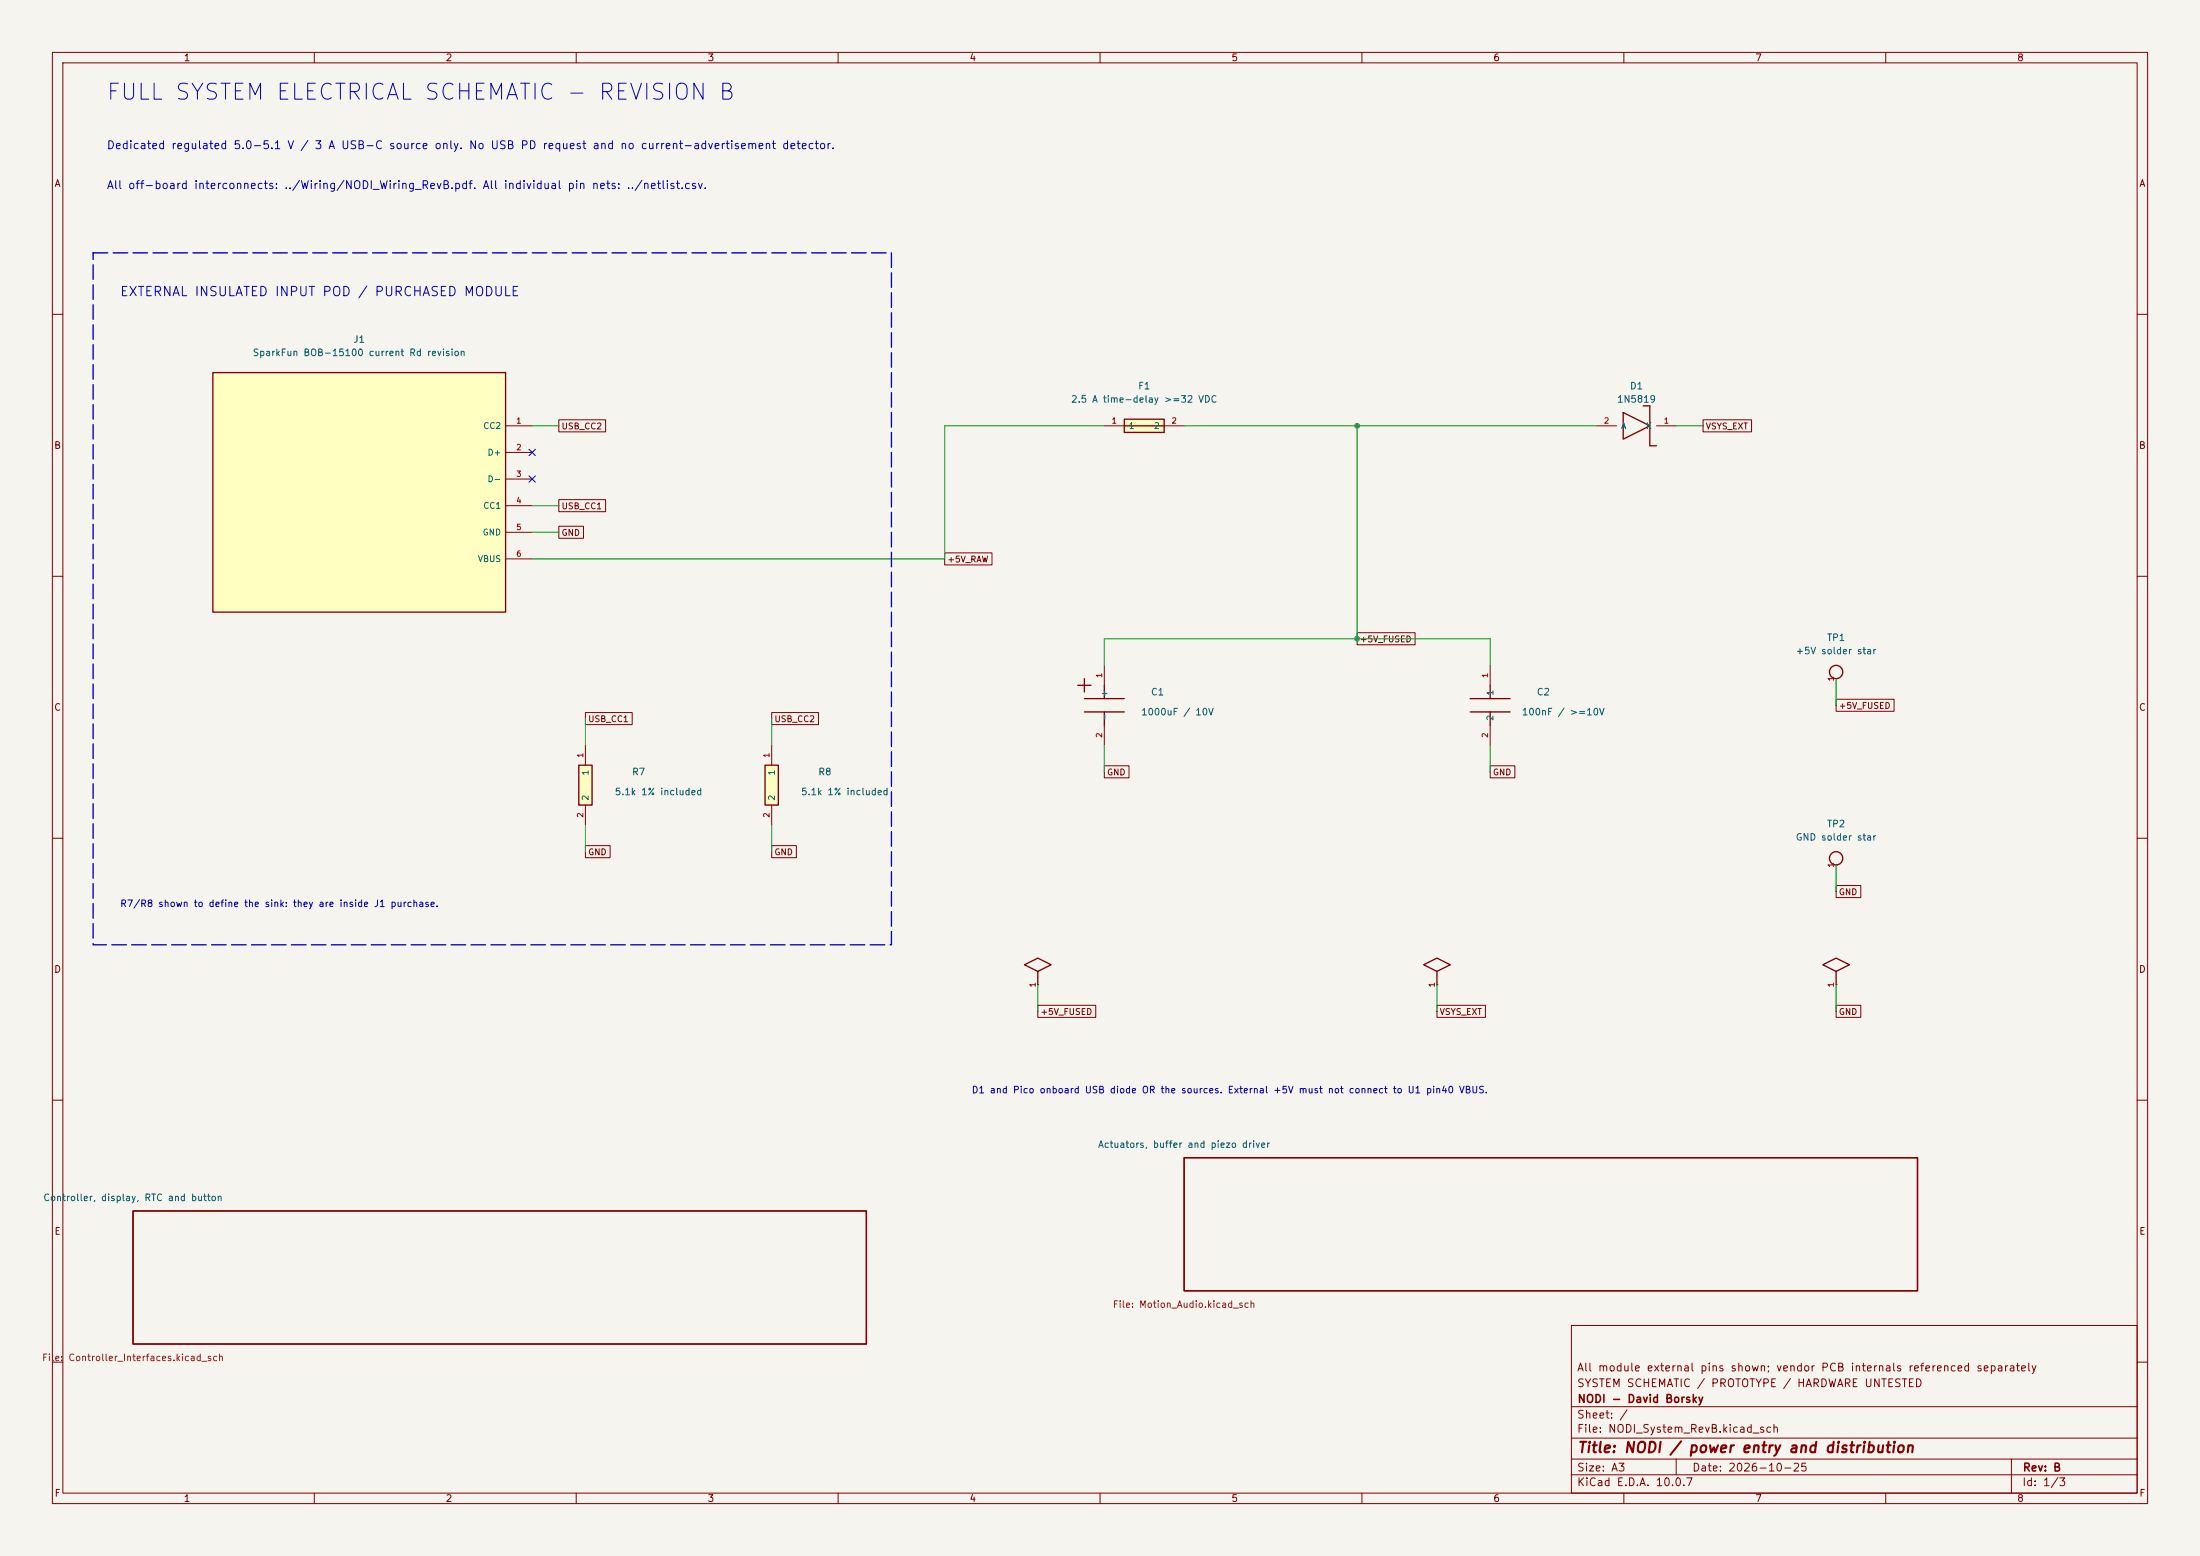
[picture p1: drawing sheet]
<svg xmlns="http://www.w3.org/2000/svg" width="420mm" height="297mm" viewBox="0 0 420 297" stroke-linecap="round" stroke-linejoin="round" font-family="sans-serif">
<path d="M0 0h420v297h-420z" fill="#f5f4ef" stroke="#f5f4ef" stroke-width=".19"/>
<g fill="none" stroke="#840000" stroke-width=".19">
<path d="M10 10h400v277h-400zM12 12h396v273h-396zM60 10v2M110 10v2M160 10v2M210 10v2M260 10v2M310 10v2M360 10v2M10 60h2M408 60h2M304.8 81.3h3.8"/>
<path d="M316.2 81.3h3.8M10 110h2M408 110h2M10 160h2M408 160h2M198.1 188h.1M10 210h2M408 210h2M300 253h108v32h-108zM10 260h2M300 278.5h108M300 274.5h108"/>
<path d="M300 268.5h108M320 278.5v3M384 278.5v6.5M408 260h2M60 285v2M110 285v2M160 285v2M210 285v2M260 285v2M300 281.5h108M310 285v2M360 285v2"/>
</g>
<path d="M309.9 78.7l5.1 2.6-5.1 2.5zM313.7 77.5h1.3v7.6h1.2M198.1 185.4l2.6-1.2-2.6-1.3-2.5 1.3 2.5 1.2v2.6M25.4 231.1h140v25.4h-140zM226.1 221h140v25.4h-140z" fill="none" stroke="#840000" stroke-width=".25"/>
<path d="M214.6 80h7.6v2.6h-7.6z" fill="#ffffc2"/>
<path d="M214.6 80h7.6v2.6h-7.6zM214.6 81.3h7.6M205.7 130.8h2.6M207 129.5v2.6M207 133.4h7.6M207 135.9h7.6M210.8 130.8v2.6M210.8 135.9v2.5" fill="none" stroke="#840000" stroke-width=".25"/>
<path d="M210.8 81.3h3.8M222.2 81.3h3.9M210.8 127v3.8M210.8 138.4v3.8" fill="none" stroke="#840000" stroke-width=".19"/>
<path d="M146 146.1h2.6v7.6h-2.6z" fill="#ffffc2"/>
<path d="M146 146.1h2.6v7.6h-2.6z" fill="none" stroke="#840000" stroke-width=".25"/>
<path d="M147.3 142.2v3.9M147.3 153.7v3.8" fill="none" stroke="#840000" stroke-width=".19"/>
<path d="M110.5 146.1h2.5v7.6h-2.5z" fill="#ffffc2"/>
<path d="M110.5 146.1h2.5v7.6h-2.5z" fill="none" stroke="#840000" stroke-width=".25"/>
<path d="M111.8 142.2v3.9M111.8 153.7v3.8" fill="none" stroke="#840000" stroke-width=".19"/>
<path d="M40.6 71.1h55.9v45.7h-55.9z" fill="#ffffc2"/>
<g fill="none" stroke="#840000" stroke-width=".25">
<path d="M40.6 71.1h55.9v45.7h-55.9zM280.7 133.4h7.6M280.7 135.9h7.6M284.5 130.8v2.6M284.5 135.9v2.5M274.3 185.4l2.6-1.2-2.6-1.3-2.5 1.3 2.5 1.2v2.6M350.5 185.4l2.6-1.2-2.6-1.3-2.5 1.3 2.5 1.2v2.6"/>
<circle cx="350.5" cy="128.3" r="1.27"/>
<circle cx="350.5" cy="163.8" r="1.27"/>
</g>
<g fill="none" stroke="#840000" stroke-width=".19">
<path d="M96.5 81.3h5.1M96.5 86.4h5.1M96.5 91.4h5.1M96.5 96.5h5.1M106.7 80.1h8.9v2.3h-8.9zM106.7 95.4h8.9v2.3h-8.9zM325.1 80.1h9.3v2.3h-9.3zM96.5 101.6h5.1M96.5 106.7h5.1M106.7 100.4h4.7v2.4h-4.7zM180.3 105.5h9.1v2.3h-9.1zM111.8 136h8.9v2.3h-8.9z"/>
<path d="M147.3 136h8.9v2.3h-8.9zM259.1 120.8h11v2.3h-11zM284.5 127v3.8M284.5 138.4v3.8M350.5 129.5h.1M350.5 133.5h11.1v2.3h-11.1zM210.8 146.2h4.7v2.3h-4.7zM284.5 146.2h4.7v2.3h-4.7zM111.8 161.4h4.7v2.3h-4.7zM147.3 161.4h4.7v2.3h-4.7zM350.5 165.1h.1M350.5 169h4.7v2.3h-4.7z"/>
<path d="M198.1 191.9h11.1v2.3h-11.1zM274.3 188h.1M274.3 191.9h9.3v2.3h-9.3zM350.5 188h.1M350.5 191.9h4.7v2.3h-4.7z"/>
</g>
<g fill="none" stroke="#009600" stroke-width=".19">
<path d="M101.6 81.3h5.1M101.6 96.5h5.1M210.8 81.3h-30.5v25.4h-78.7M226.1 81.3h78.7M259.1 81.3v40.6M320 81.3h5.1M101.6 101.6h5.1M111.8 137.2v5M147.3 137.2v5M210.8 127v-5.1h73.7v5.1M350.5 129.5v5.1M111.8 157.5v5.1"/>
<path d="M147.3 157.5v5.1M210.8 142.2v5.1M284.5 142.2v5.1M350.5 165.1v5.1M198.1 188v5M274.3 188v5M350.5 188v5"/>
</g>
<path d="M101 90.8l1.2 1.2M101 85.8l1.2 1.2M102.2 90.8l-1.2 1.2M102.2 85.8l-1.2 1.2" fill="none" stroke="#000084" stroke-width=".19"/>
<path d="M17.8 48.3h152.4v132h-152.4v-132" fill="none" stroke="#0000c2" stroke-width=".25" stroke-dasharray="2.8 1"/>
<g fill="#009600" stroke="#009600" stroke-width=".19">
<circle cx="259.1" cy="81.3" r=".46"/>
<circle cx="259.1" cy="121.9" r=".46"/>
</g>
<text font-size="3" fill="#0000c2" x="20.1" y="19.9">FULL SYSTEM ELECTRICAL SCHEMATIC - REVISION B</text>
<text font-size="2" fill="#840000" x="301" y="277.8">Title: NODI / power entry and distribution</text>
<text font-size="1.8" fill="#0000c2" x="22.8" y="57">EXTERNAL INSULATED INPUT POD / PURCHASED MODULE</text>
<g font-size="1.5" fill="#0000c2">
<text x="20.3" y="28.8">Dedicated regulated 5.0-5.1 V / 3 A USB-C source only. No USB PD request and no current-advertisement detector.</text>
<text x="20.3" y="36.5">All off-board interconnects: ../Wiring/NODI_Wiring_RevB.pdf. All individual pin nets: ../netlist.csv.</text>
</g>
<g font-size="1.5" fill="#840000">
<text x="300.9" y="262.1">All module external pins shown; vendor PCB internals referenced separately</text>
<text x="300.9" y="265.1">SYSTEM SCHEMATIC / PROTOTYPE / HARDWARE UNTESTED</text>
<text x="301" y="268.1">NODI - David Borsky</text>
<text x="300.9" y="273.8">File: NODI_System_RevB.kicad_sch</text>
<text x="300.9" y="271.1">Sheet: /</text>
<text x="300.9" y="281.2">Size: A3</text>
<text x="322.9" y="281.2">Date: 2026-10-25</text>
<text x="386" y="281.2">Rev: B</text>
<text x="300.9" y="284">KiCad E.D.A. 10.0.7</text>
<text x="385.9" y="284">Id: 1/3</text>
</g>
<g font-size="1.3" fill="#840000">
<text x="35" y="12">1</text>
<text x="85" y="12">2</text>
<text x="135" y="12">3</text>
<text x="185" y="12">4</text>
<text x="235" y="12">5</text>
<text x="285" y="12">6</text>
<text x="335" y="12">7</text>
<text x="385" y="12">8</text>
<text x="10.3" y="36">A</text>
<text x="408.3" y="36">A</text>
<text x="10.2" y="86">B</text>
<text x="408.2" y="86">B</text>
<text x="10.2" y="136">C</text>
<text x="408.2" y="136">C</text>
<text x="10.2" y="186">D</text>
<text x="408.2" y="186">D</text>
<text x="10.3" y="236">E</text>
<text x="408.3" y="236">E</text>
<text x="10.3" y="286">F</text>
<text x="35" y="287">1</text>
<text x="85" y="287">2</text>
<text x="135" y="287">3</text>
<text x="185" y="287">4</text>
<text x="235" y="287">5</text>
<text x="285" y="287">6</text>
<text x="335" y="287">7</text>
<text x="385" y="287">8</text>
<text x="408.3" y="286">F</text>
</g>
<g font-size="1.3" fill="#006464">
<text x="67.4" y="65.7">J1</text>
<text x="48.1" y="68.3">SparkFun BOB-15100 current Rd revision</text>
<text x="204.4" y="77.2">2.5 A time-delay &gt;=32 VDC</text>
<text x="217.2" y="74.6">F1</text>
<text x="308.6" y="77.2">1N5819</text>
<text x="311.1" y="74.6">D1</text>
<text x="342.7" y="125.2">+5V solder star</text>
<text x="348.7" y="122.7">TP1</text>
<text x="217.7" y="136.9">1000uF / 10V</text>
<text x="219.6" y="133">C1</text>
<text x="290.4" y="136.9">100nF / &gt;=10V</text>
<text x="293.3" y="133">C2</text>
<text x="120.6" y="148.3">R7</text>
<text x="156.1" y="148.3">R8</text>
<text x="117.3" y="152.1">5.1k 1% included</text>
<text x="152.8" y="152.1">5.1k 1% included</text>
<text x="342.7" y="160.8">GND solder star</text>
<text x="348.7" y="158.2">TP2</text>
<text x="209.5" y="219.4">Actuators, buffer and piezo driver</text>
<text x="8.2" y="229.6">Controller, display, RTC and button</text>
</g>
<g font-size="1.3" fill="#0000c2">
<text x="22.8" y="173.4">R7/R8 shown to define the sink: they are inside J1 purchase.</text>
<text x="185.4" y="209">D1 and Pico onboard USB diode OR the sources. External +5V must not connect to U1 pin40 VBUS.</text>
</g>
<g font-size="1.3" fill="#725600">
<text x="212.3" y="249.9">File: Motion_Audio.kicad_sch</text>
<text x="7.9" y="260.1">File:</text>
<text x="12.9" y="260.1">Controller_Interfaces.kicad_sch</text>
</g>
<g font-size="1.2" fill="#006464">
<text x="92.1" y="82.2">CC2</text>
<text x="215.4" y="82.2">1</text>
<text x="220.2" y="82.2">2</text>
<text x="309.4" y="82.2">A</text>
<text x="314.1" y="82.2">K</text>
<text x="93" y="87.2">D+</text>
<text x="93" y="92.3">D-</text>
<text x="92.1" y="97.4">CC1</text>
<text x="91.1" y="107.6">VBUS</text>
<text x="92" y="102.5">GND</text>
<text x="211.7" y="137.7" transform="rotate(-90 211.7 137.7)">-</text>
<text x="211.7" y="133.2" transform="rotate(-90 211.7 133.2)">+</text>
<text x="285.4" y="137.7" transform="rotate(-90 285.4 137.7)">2</text>
<text x="285.4" y="132.9" transform="rotate(-90 285.4 132.9)">1</text>
<text x="112.6" y="148.1" transform="rotate(-90 112.6 148.1)">1</text>
<text x="148.2" y="148.1" transform="rotate(-90 148.2 148.1)">1</text>
<text x="112.6" y="152.9" transform="rotate(-90 112.6 152.9)">2</text>
<text x="148.2" y="152.9" transform="rotate(-90 148.2 152.9)">2</text>
</g>
<g font-size="1.2" fill="#840000">
<text x="107.1" y="82.2">USB_CC2</text>
<text x="325.5" y="82.2">VSYS_EXT</text>
<text x="107.1" y="97.5">USB_CC1</text>
<text x="107.1" y="102.6">GND</text>
<text x="180.8" y="107.6">+5V_RAW</text>
<text x="259.5" y="122.9">+5V_FUSED</text>
<text x="350.9" y="135.6">+5V_FUSED</text>
<text x="112.2" y="138.1">USB_CC1</text>
<text x="147.7" y="138.1">USB_CC2</text>
<text x="211.2" y="148.3">GND</text>
<text x="284.9" y="148.3">GND</text>
<text x="112.2" y="163.5">GND</text>
<text x="147.7" y="163.5">GND</text>
<text x="350.9" y="171.1">GND</text>
<text x="198.5" y="194">+5V_FUSED</text>
<text x="274.7" y="194">VSYS_EXT</text>
<text x="350.9" y="194">GND</text>
</g>
<g font-size="1.1" fill="#a90000">
<text x="98.5" y="81.1">1</text>
<text x="212.1" y="81.1">1</text>
<text x="223.6" y="81.1">2</text>
<text x="306.1" y="81.1">2</text>
<text x="317.5" y="81.1">1</text>
<text x="98.5" y="86.2">2</text>
<text x="98.5" y="91.3">3</text>
<text x="98.5" y="96.3">4</text>
<text x="98.5" y="101.4">5</text>
<text x="98.5" y="106.5">6</text>
<text x="210.6" y="129.5" transform="rotate(-90 210.6 129.5)">1</text>
<text x="284.3" y="129.5" transform="rotate(-90 284.3 129.5)">1</text>
<text x="350.3" y="130.1" transform="rotate(-90 350.3 130.1)">1</text>
<text x="210.6" y="140.9" transform="rotate(-90 210.6 140.9)">2</text>
<text x="284.3" y="140.9" transform="rotate(-90 284.3 140.9)">2</text>
<text x="111.6" y="144.7" transform="rotate(-90 111.6 144.7)">1</text>
<text x="147.1" y="144.7" transform="rotate(-90 147.1 144.7)">1</text>
<text x="111.6" y="156.2" transform="rotate(-90 111.6 156.2)">2</text>
<text x="147.1" y="156.2" transform="rotate(-90 147.1 156.2)">2</text>
<text x="350.3" y="165.7" transform="rotate(-90 350.3 165.7)">1</text>
<text x="197.9" y="188.6" transform="rotate(-90 197.9 188.6)">1</text>
<text x="274.1" y="188.6" transform="rotate(-90 274.1 188.6)">1</text>
<text x="350.3" y="188.6" transform="rotate(-90 350.3 188.6)">1</text>
</g>
</svg>
